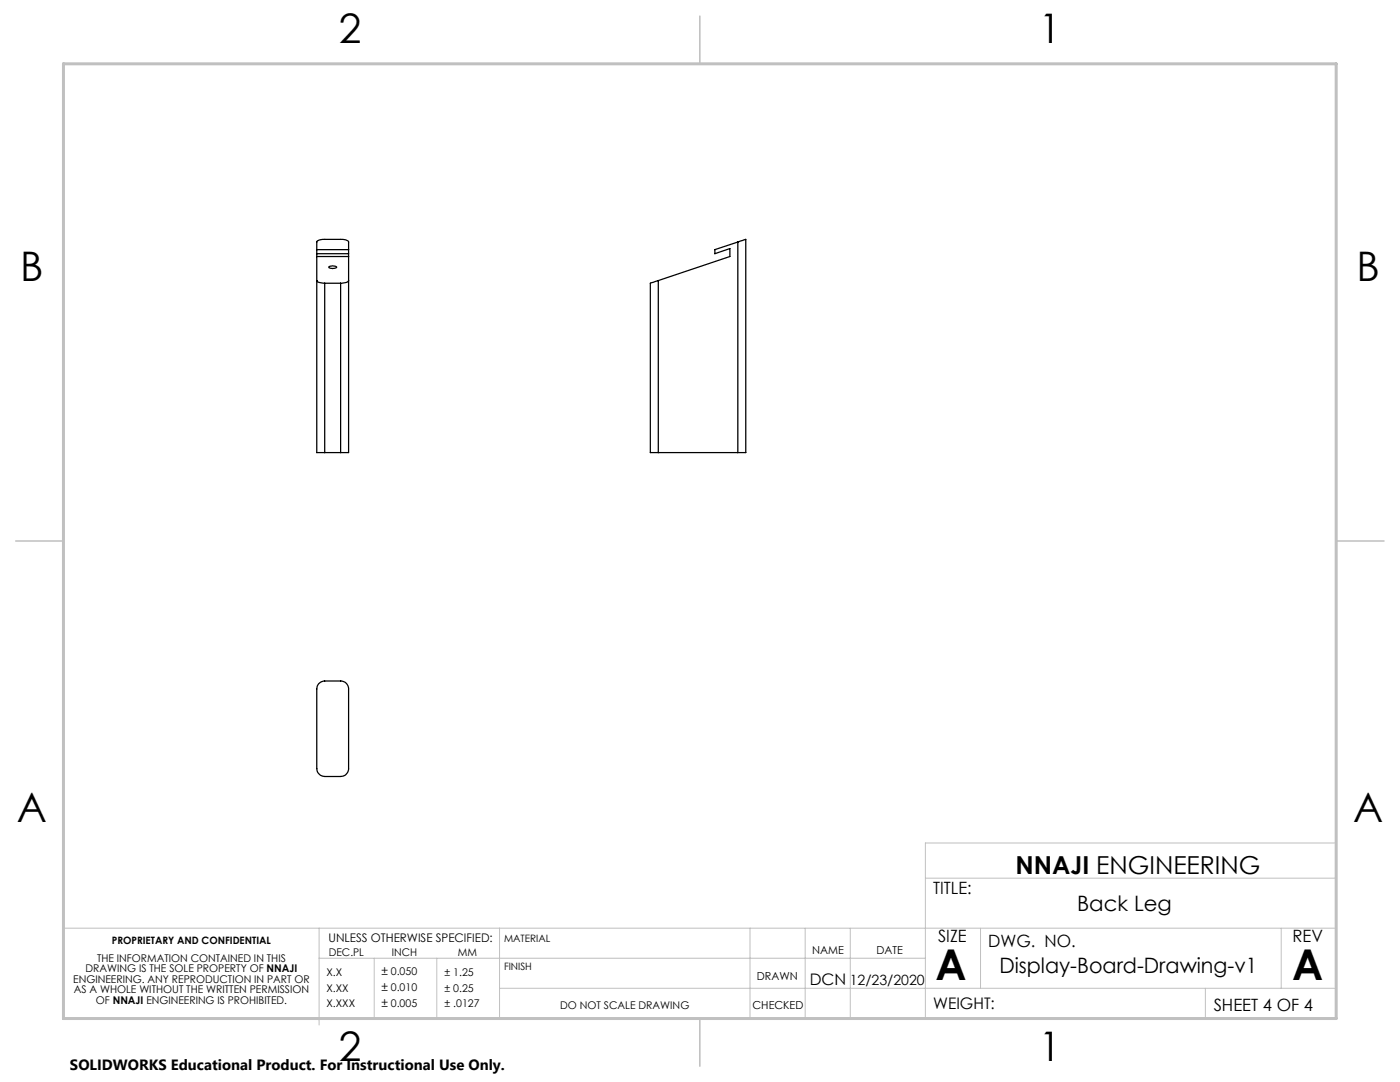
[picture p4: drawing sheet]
<svg xmlns="http://www.w3.org/2000/svg" width="279mm" height="216mm" viewBox="0 0 279 216" stroke-linecap="round" stroke-linejoin="round" font-family="sans-serif">
<g fill="none" stroke="#c0c0c0" stroke-width=".2">
<path d="M184.7 175.2h82M266.7 168.2h-82v35M12.7 185.2h254M63.7 191.2h121M63.7 185.2v19.3M74.7 191.2v12M87.2 191.2v12M99.7 185.2v18M99.7 197.2h167M149.7 185.2v18M160.7 185.2v18M169.7 185.2v18"/>
<path d="M195.7 185.2v12M240.6 197.2v6M255.7 185.2v12M14.8 203.2h239.9"/>
</g>
<path d="M139.7 3.2v9.5M3.1 107.9h9.6M266.7 107.9h9.5M139.7 203.2v9.6" fill="none" stroke="#c0c0c0" stroke-width=".3"/>
<path d="M12.7 12.7h254v190.5h-254z" fill="none" stroke="#c0c0c0" stroke-width=".6"/>
<g fill="none" stroke="#000" stroke-width=".25">
<path d="M63.2 56a1.39 1.39 0 0 0 1.4 .5h.2M63.2 51.2h6.4M63.2 49.8h6.4M63.2 50.6h6.4M64.8 56.5v33.8M64.8 56.5h3.2M65.6 53.3l.9-.2a.46 .46 0 0 1 .6 .3l-.8 .2a.47 .47 0 0 1-.7-.3zM68 56.5v33.8M69.6 56a1.5 1.5 0 0 1-1.6 .5M131.4 56l-1.6 .5v33.8h1.6M131.4 56v34.3M147.2 48.3l1.6-.5v42.5h-1.6"/>
<path d="M147.2 48.3v42M147.2 48.3l-4.5 1.5v.8l3-1v1.6l-14.3 4.8M64.8 90.3h-1.6v-42a1.5 1.5 0 0 1 1.6-.5h3.6l.6 .1 .6 .3v42.1h-1.6M64.8 90.3h3.2M131.4 90.3h15.8M63.6 136.4l1-.5h3.4a1.56 1.56 0 0 1 1.6 1.6v15.9a1.62 1.62 0 0 1-1.6 1.5h-3.2a1.62 1.62 0 0 1-1.6-1.5v-15.9z"/>
</g>
<g font-size="8.5">
<text x="186.7" y="195.5">A</text>
<text x="257.9" y="195.5">A</text>
</g>
<g font-size="8.1">
<text x="67.6" y="8.5">2</text>
<text x="207.3" y="8.5">1</text>
<text x="4" y="56.2">B</text>
<text x="270.7" y="56.2">B</text>
<text x="3.3" y="164.1">A</text>
<text x="270" y="164.1">A</text>
<text x="67.6" y="211.7">2</text>
<text x="207.3" y="211.7">1</text>
</g>
<text font-size="4.9" x="202.7" y="174.4">NNAJI ENGINEERING</text>
<g font-size="4.2">
<text x="215" y="181.8">Back Leg</text>
<text x="199.4" y="194.2">Display-Board-Drawing-v1</text>
</g>
<g font-size="3.4">
<text x="186.2" y="178.4">TITLE:</text>
<text x="187.2" y="187.9">SIZE</text>
<text x="197.2" y="188.9">DWG. NO.</text>
<text x="257.9" y="187.9">REV</text>
<text x="242.2" y="201.7">SHEET 4 OF 4</text>
</g>
<g font-size="3.2">
<text x="161.6" y="196.6">DCN</text>
<text x="186.2" y="201.3">WEIGHT:</text>
</g>
<text font-size="3" x="14" y="213.5">SOLIDWORKS Educational Product. For Instructional Use Only.</text>
<text font-size="2.8" x="169.6" y="196.6">12/23/2020</text>
<g font-size="2.4">
<text x="65.6" y="187.9">UNLESS OTHERWISE SPECIFIED:</text>
<text x="76.1" y="194.6">± 0.050</text>
<text x="76.1" y="197.8">± 0.010</text>
<text x="76.1" y="201">± 0.005</text>
</g>
<g font-size="2.2">
<text x="162.1" y="190.4">NAME</text>
<text x="174.9" y="190.4">DATE</text>
<text x="151" y="195.6">DRAWN</text>
<text x="150.2" y="201.4">CHECKED</text>
</g>
<g font-size="2.1">
<text x="19.4" y="191.9">THE INFORMATION CONTAINED IN THIS</text>
<text x="65.6" y="190.7">DEC.PL</text>
<text x="78.2" y="190.7">INCH</text>
<text x="91.4" y="190.7">MM</text>
<text x="14.6" y="196.1">ENGINEERING. ANY REPRODUCTION IN PART OR</text>
<text x="17" y="194">DRAWING IS THE SOLE PROPERTY OF NNAJI</text>
<text x="65.1" y="194.8">X.X</text>
<text x="65.1" y="197.9">X.XX</text>
<text x="88.7" y="194.8">± 1.25</text>
<text x="88.7" y="197.9">± 0.25</text>
<text x="14.7" y="198.2">AS A WHOLE WITHOUT THE WRITTEN PERMISSION</text>
<text x="19.1" y="200.3">OF NNAJI ENGINEERING IS PROHIBITED.</text>
<text x="65.1" y="201">X.XXX</text>
<text x="88.7" y="201">± .0127</text>
<text x="111.8" y="201.3">DO NOT SCALE DRAWING</text>
</g>
<g font-size="2">
<text x="22.3" y="188.4">PROPRIETARY AND CONFIDENTIAL</text>
<text x="100.6" y="187.9">MATERIAL</text>
<text x="100.6" y="193.5">FINISH</text>
</g>
</svg>
